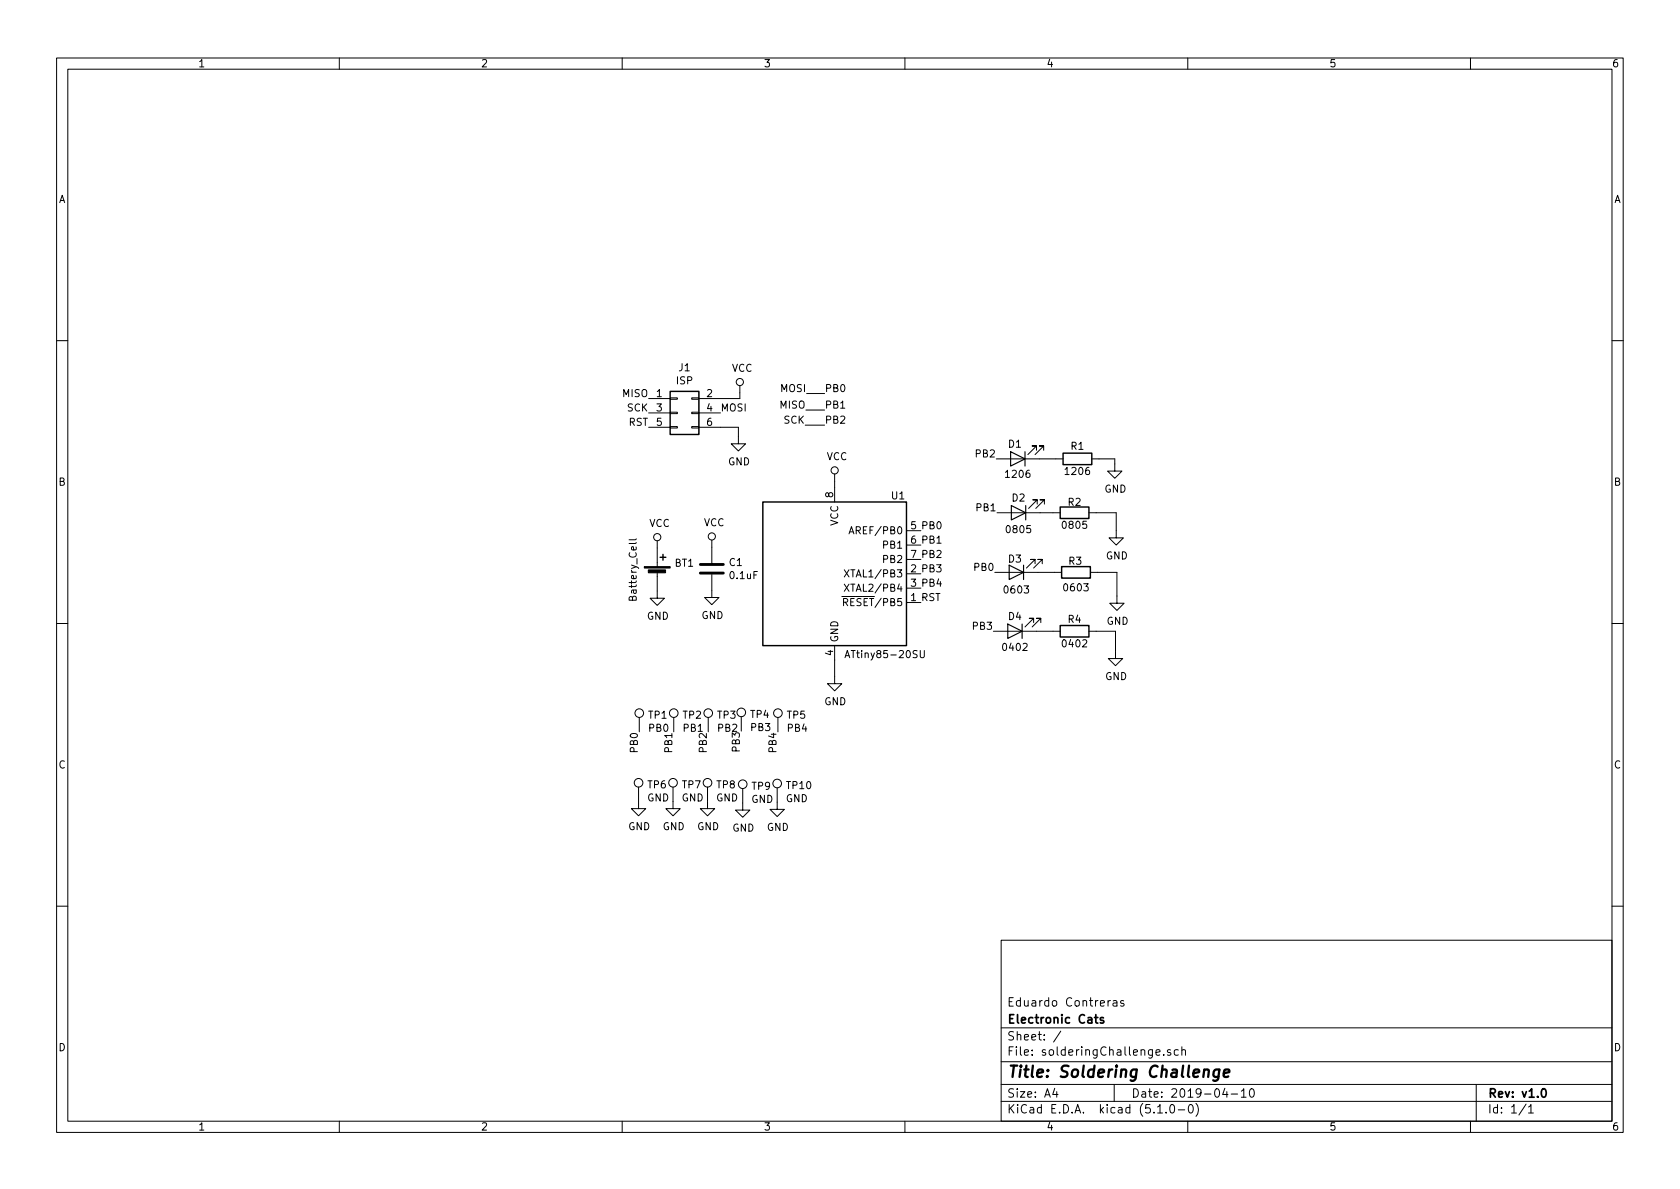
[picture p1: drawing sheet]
EESchema Schematic File Version 4
LIBS:solderingChallenge-cache
EELAYER 29 0
EELAYER END
$Descr A4 11693 8268
encoding utf-8
Sheet 1 1
Title "Soldering Challenge"
Date "2019-04-10"
Rev "v1.0"
Comp "Electronic Cats"
Comment1 "Eduardo Contreras"
Comment2 ""
Comment3 ""
Comment4 ""
$EndDescr
$Comp
L MCU_Microchip_ATtiny:ATtiny85-20SU U1
U 1 1
P 5810 3985
F 0 "U1" H 6305 4530 50  0000 R CNN
F 1 "ATtiny85-20SU" H 6450 3425 50  0000 R CNN
F 2 "Package_SO:SOIJ-8_5.3x5.3mm_P1.27mm" H 5810 3985 50  0001 C CIN
F 3 "http://ww1.microchip.com/downloads/en/DeviceDoc/atmel-2586-avr-8-bit-microcontroller-attiny25-attiny45-attiny85_datasheet.pdf" H 5810 3985 50  0001 C CNN
F 4 "ATTINY85-20SUR" H 5810 3985 50  0001 C CNN "manf#"
	1    5810 3985
	1    0    0    -1  
$EndComp
$Comp
L power:VCC #PWR0101
U 1 1
P 5810 3340
F 0 "#PWR0101" H 5810 3190 50  0001 C CNN
F 1 "VCC" H 5827 3513 50  0000 C CNN
F 2 "" H 5810 3340 50  0001 C CNN
F 3 "" H 5810 3340 50  0001 C CNN
	1    5810 3340
	1    0    0    -1  
$EndComp
Wire Wire Line
	5810 3385 5810 3340
$Comp
L power:GND #PWR0102
U 1 1
P 5810 4700
F 0 "#PWR0102" H 5810 4450 50  0001 C CNN
F 1 "GND" H 5815 4527 50  0000 C CNN
F 2 "" H 5810 4700 50  0001 C CNN
F 3 "" H 5810 4700 50  0001 C CNN
	1    5810 4700
	1    0    0    -1  
$EndComp
Wire Wire Line
	5810 4700 5810 4585
Text Label 6410 4185 0    50   ~ 6
RST
Text Label 6410 3685 0    50   ~ 6
PB0
Text Label 6410 3785 0    50   ~ 6
PB1
Text Label 6410 3885 0    50   ~ 6
PB2
Text Label 6410 3985 0    50   ~ 6
PB3
Text Label 6410 4085 0    50   ~ 6
PB4
$Comp
L Device:LED D1
U 1 1
P 7085 3185
F 0 "D1" H 7105 3085 50  0000 C CNN
F 1 "1206" H 7085 3295 50  0000 C CNN
F 2 "LED_SMD:LED_1206_3216Metric_Pad1.42x1.75mm_HandSolder" H 7085 3185 50  0001 C CNN
F 3 "~" H 7085 3185 50  0001 C CNN
	1    7085 3185
	-1   0    0    1   
$EndComp
$Comp
L Device:R R1
U 1 1
P 7500 3185
F 0 "R1" V 7410 3185 50  0000 C CNN
F 1 "1206" V 7585 3185 50  0000 C CNN
F 2 "Resistor_SMD:R_1206_3216Metric_Pad1.42x1.75mm_HandSolder" V 7430 3185 50  0001 C CNN
F 3 "~" H 7500 3185 50  0001 C CNN
	1    7500 3185
	0    1    1    0   
$EndComp
$Comp
L Device:LED D2
U 1 1
P 7090 3560
F 0 "D2" H 7090 3460 50  0000 C CNN
F 1 "0805" H 7090 3680 50  0000 C CNN
F 2 "LED_SMD:LED_0805_2012Metric_Pad1.15x1.40mm_HandSolder" H 7090 3560 50  0001 C CNN
F 3 "~" H 7090 3560 50  0001 C CNN
	1    7090 3560
	-1   0    0    1   
$EndComp
$Comp
L Device:R R2
U 1 1
P 7480 3560
F 0 "R2" V 7405 3560 50  0000 C CNN
F 1 "0805" V 7565 3560 50  0000 C CNN
F 2 "Resistor_SMD:R_0805_2012Metric_Pad1.15x1.40mm_HandSolder" V 7410 3560 50  0001 C CNN
F 3 "~" H 7480 3560 50  0001 C CNN
	1    7480 3560
	0    1    1    0   
$EndComp
Wire Wire Line
	7240 3560 7330 3560
Wire Wire Line
	7235 3185 7350 3185
$Comp
L Device:LED D3
U 1 1
P 7075 3975
F 0 "D3" H 7085 3885 50  0000 C CNN
F 1 "0603" H 7075 4100 50  0000 C CNN
F 2 "LED_SMD:LED_0603_1608Metric_Pad1.05x0.95mm_HandSolder" H 7075 3975 50  0001 C CNN
F 3 "~" H 7075 3975 50  0001 C CNN
	1    7075 3975
	-1   0    0    1   
$EndComp
$Comp
L Device:R R3
U 1 1
P 7490 3975
F 0 "R3" V 7410 3970 50  0000 C CNN
F 1 "0603" V 7595 3975 50  0000 C CNN
F 2 "Resistor_SMD:R_0603_1608Metric_Pad1.05x0.95mm_HandSolder" V 7420 3975 50  0001 C CNN
F 3 "~" H 7490 3975 50  0001 C CNN
	1    7490 3975
	0    1    1    0   
$EndComp
Wire Wire Line
	7225 3975 7340 3975
$Comp
L Device:LED D4
U 1 1
P 7065 4385
F 0 "D4" H 7065 4285 50  0000 C CNN
F 1 "0402" H 7065 4500 50  0000 C CNN
F 2 "LED_SMD:LED_0402_1005Metric" H 7065 4385 50  0001 C CNN
F 3 "~" H 7065 4385 50  0001 C CNN
	1    7065 4385
	-1   0    0    1   
$EndComp
$Comp
L Device:R R4
U 1 1
P 7480 4385
F 0 "R4" V 7395 4385 50  0000 C CNN
F 1 "0402" V 7565 4385 50  0000 C CNN
F 2 "Resistor_SMD:R_0402_1005Metric" V 7410 4385 50  0001 C CNN
F 3 "~" H 7480 4385 50  0001 C CNN
	1    7480 4385
	0    1    1    0   
$EndComp
Wire Wire Line
	7215 4385 7330 4385
Text Label 6925 3975 2    50   ~ 6
PB0
Text Label 6940 3560 2    50   ~ 6
PB1
Text Label 6935 3185 2    50   ~ 6
PB2
Text Label 6915 4385 2    50   ~ 6
PB3
Wire Wire Line
	7765 4525 7765 4385
Wire Wire Line
	7765 4385 7630 4385
$Comp
L power:GND #PWR0108
U 1 1
P 4955 4100
F 0 "#PWR0108" H 4955 3850 50  0001 C CNN
F 1 "GND" H 4960 3927 50  0000 C CNN
F 2 "" H 4955 4100 50  0001 C CNN
F 3 "" H 4955 4100 50  0001 C CNN
	1    4955 4100
	1    0    0    -1  
$EndComp
$Comp
L power:VCC #PWR0109
U 1 1
P 4955 3800
F 0 "#PWR0109" H 4955 3650 50  0001 C CNN
F 1 "VCC" H 4972 3973 50  0000 C CNN
F 2 "" H 4955 3800 50  0001 C CNN
F 3 "" H 4955 3800 50  0001 C CNN
	1    4955 3800
	1    0    0    -1  
$EndComp
$Comp
L Device:C C1
U 1 1
P 4955 3950
F 0 "C1" H 5070 3996 50  0000 L CNN
F 1 "0.1uF" H 5070 3905 50  0000 L CNN
F 2 "Capacitor_SMD:C_0805_2012Metric_Pad1.15x1.40mm_HandSolder" H 4993 3800 50  0001 C CNN
F 3 "~" H 4955 3950 50  0001 C CNN
	1    4955 3950
	1    0    0    -1  
$EndComp
$Comp
L Device:Battery_Cell BT1
U 1 1
P 4575 4005
F 0 "BT1" H 4693 4101 50  0000 L CNN
F 1 "Battery_Cell" V 4405 3825 50  0000 L CNN
F 2 "Connectors_EC:79523141" V 4575 4065 50  0001 C CNN
F 3 "https://katalog.we-online.de/em/datasheet/79523141.pdf" V 4575 4065 50  0001 C CNN
	1    4575 4005
	1    0    0    -1  
$EndComp
$Comp
L power:VCC #PWR0110
U 1 1
P 4575 3805
F 0 "#PWR0110" H 4575 3655 50  0001 C CNN
F 1 "VCC" H 4592 3978 50  0000 C CNN
F 2 "" H 4575 3805 50  0001 C CNN
F 3 "" H 4575 3805 50  0001 C CNN
	1    4575 3805
	1    0    0    -1  
$EndComp
$Comp
L power:GND #PWR0111
U 1 1
P 4575 4105
F 0 "#PWR0111" H 4575 3855 50  0001 C CNN
F 1 "GND" H 4580 3932 50  0000 C CNN
F 2 "" H 4575 4105 50  0001 C CNN
F 3 "" H 4575 4105 50  0001 C CNN
	1    4575 4105
	1    0    0    -1  
$EndComp
Text Label 4515 2765 2    50   ~ 6
MISO
Text Label 4515 2865 2    50   ~ 6
SCK
Text Label 4515 2965 2    50   ~ 6
RST
$Comp
L power:VCC #PWR0112
U 1 1
P 5150 2725
F 0 "#PWR0112" H 5150 2575 50  0001 C CNN
F 1 "VCC" H 5167 2898 50  0000 C CNN
F 2 "" H 5150 2725 50  0001 C CNN
F 3 "" H 5150 2725 50  0001 C CNN
	1    5150 2725
	1    0    0    -1  
$EndComp
Wire Wire Line
	5150 2725 5150 2765
$Comp
L power:GND #PWR0113
U 1 1
P 5140 3030
F 0 "#PWR0113" H 5140 2780 50  0001 C CNN
F 1 "GND" H 5145 2857 50  0000 C CNN
F 2 "" H 5140 3030 50  0001 C CNN
F 3 "" H 5140 3030 50  0001 C CNN
	1    5140 3030
	1    0    0    -1  
$EndComp
Wire Wire Line
	5140 3030 5140 2965
Text Label 5015 2865 0    50   ~ 6
MOSI
Text Label 5610 2845 2    50   ~ 6
MISO
Text Label 5605 2950 2    50   ~ 6
SCK
Text Label 5615 2730 2    50   ~ 6
MOSI
$Comp
L Connector_Generic:Conn_02x03_Odd_Even J1
U 1 1
P 4715 2865
F 0 "J1" H 4765 3182 50  0000 C CNN
F 1 "ISP" H 4765 3091 50  0000 C CNN
F 2 "Connector_PinHeader_2.54mm:PinHeader_2x03_P2.54mm_Vertical" H 4765 3090 50  0001 C CNN
F 3 "~" H 4715 2865 50  0001 C CNN
	1    4715 2865
	1    0    0    -1  
$EndComp
Wire Wire Line
	5015 2765 5150 2765
Wire Wire Line
	5015 2965 5140 2965
Text Label 5740 2845 0    50   ~ 6
PB1
Wire Wire Line
	5740 2845 5610 2845
Text Label 5740 2950 0    50   ~ 6
PB2
Wire Wire Line
	5740 2950 5605 2950
Text Label 5740 2730 0    50   ~ 6
PB0
Wire Wire Line
	5615 2730 5740 2730
$Comp
L power:GND #PWR0106
U 1 1
P 7765 4525
F 0 "#PWR0106" H 7765 4275 50  0001 C CNN
F 1 "GND" H 7770 4352 50  0000 C CNN
F 2 "" H 7765 4525 50  0001 C CNN
F 3 "" H 7765 4525 50  0001 C CNN
	1    7765 4525
	1    0    0    -1  
$EndComp
Wire Wire Line
	7760 3185 7650 3185
Wire Wire Line
	7630 3560 7770 3560
Wire Wire Line
	7775 3975 7640 3975
Wire Wire Line
	7775 4140 7775 3975
$Comp
L power:GND #PWR0105
U 1 1
P 7775 4140
F 0 "#PWR0105" H 7775 3890 50  0001 C CNN
F 1 "GND" H 7780 3967 50  0000 C CNN
F 2 "" H 7775 4140 50  0001 C CNN
F 3 "" H 7775 4140 50  0001 C CNN
	1    7775 4140
	1    0    0    -1  
$EndComp
$Comp
L power:GND #PWR0104
U 1 1
P 7770 3685
F 0 "#PWR0104" H 7770 3435 50  0001 C CNN
F 1 "GND" H 7775 3512 50  0000 C CNN
F 2 "" H 7770 3685 50  0001 C CNN
F 3 "" H 7770 3685 50  0001 C CNN
	1    7770 3685
	1    0    0    -1  
$EndComp
Wire Wire Line
	7770 3560 7770 3685
Wire Wire Line
	7760 3220 7760 3185
$Comp
L power:GND #PWR0103
U 1 1
P 7760 3220
F 0 "#PWR0103" H 7760 2970 50  0001 C CNN
F 1 "GND" H 7765 3047 50  0000 C CNN
F 2 "" H 7760 3220 50  0001 C CNN
F 3 "" H 7760 3220 50  0001 C CNN
	1    7760 3220
	1    0    0    -1  
$EndComp
$Comp
L Connector:TestPoint TP1
U 1 1
P 4450 5085
F 0 "TP1" H 4508 5203 50  0000 L CNN
F 1 "PB0" H 4508 5112 50  0000 L CNN
F 2 "Connectors_EC:TestPoint_Pad_1.0x1.0mm" H 4650 5085 50  0001 C CNN
F 3 "~" H 4650 5085 50  0001 C CNN
	1    4450 5085
	1    0    0    -1  
$EndComp
$Comp
L Connector:TestPoint TP2
U 1 1
P 4690 5085
F 0 "TP2" H 4748 5203 50  0000 L CNN
F 1 "PB1" H 4748 5112 50  0000 L CNN
F 2 "Connectors_EC:TestPoint_Pad_1.0x1.0mm" H 4890 5085 50  0001 C CNN
F 3 "~" H 4890 5085 50  0001 C CNN
	1    4690 5085
	1    0    0    -1  
$EndComp
$Comp
L Connector:TestPoint TP3
U 1 1
P 4930 5085
F 0 "TP3" H 4988 5203 50  0000 L CNN
F 1 "PB2" H 4988 5112 50  0000 L CNN
F 2 "Connectors_EC:TestPoint_Pad_1.0x1.0mm" H 5130 5085 50  0001 C CNN
F 3 "~" H 5130 5085 50  0001 C CNN
	1    4930 5085
	1    0    0    -1  
$EndComp
$Comp
L Connector:TestPoint TP4
U 1 1
P 5160 5080
F 0 "TP4" H 5218 5198 50  0000 L CNN
F 1 "PB3" H 5218 5107 50  0000 L CNN
F 2 "Connectors_EC:TestPoint_Pad_1.0x1.0mm" H 5360 5080 50  0001 C CNN
F 3 "~" H 5360 5080 50  0001 C CNN
	1    5160 5080
	1    0    0    -1  
$EndComp
$Comp
L Connector:TestPoint TP5
U 1 1
P 5415 5085
F 0 "TP5" H 5473 5203 50  0000 L CNN
F 1 "PB4" H 5473 5112 50  0000 L CNN
F 2 "Connectors_EC:TestPoint_Pad_1.0x1.0mm" H 5615 5085 50  0001 C CNN
F 3 "~" H 5615 5085 50  0001 C CNN
	1    5415 5085
	1    0    0    -1  
$EndComp
$Comp
L Connector:TestPoint TP6
U 1 1
P 4445 5570
F 0 "TP6" H 4503 5688 50  0000 L CNN
F 1 "GND" H 4503 5597 50  0000 L CNN
F 2 "Connectors_EC:TestPoint_Pad_1.0x1.0mm" H 4645 5570 50  0001 C CNN
F 3 "~" H 4645 5570 50  0001 C CNN
	1    4445 5570
	1    0    0    -1  
$EndComp
$Comp
L Connector:TestPoint TP7
U 1 1
P 4685 5570
F 0 "TP7" H 4743 5688 50  0000 L CNN
F 1 "GND" H 4743 5597 50  0000 L CNN
F 2 "Connectors_EC:TestPoint_Pad_1.0x1.0mm" H 4885 5570 50  0001 C CNN
F 3 "~" H 4885 5570 50  0001 C CNN
	1    4685 5570
	1    0    0    -1  
$EndComp
$Comp
L Connector:TestPoint TP8
U 1 1
P 4925 5570
F 0 "TP8" H 4983 5688 50  0000 L CNN
F 1 "GND" H 4983 5597 50  0000 L CNN
F 2 "Connectors_EC:TestPoint_Pad_1.0x1.0mm" H 5125 5570 50  0001 C CNN
F 3 "~" H 5125 5570 50  0001 C CNN
	1    4925 5570
	1    0    0    -1  
$EndComp
$Comp
L Connector:TestPoint TP9
U 1 1
P 5170 5580
F 0 "TP9" H 5228 5698 50  0000 L CNN
F 1 "GND" H 5228 5607 50  0000 L CNN
F 2 "Connectors_EC:TestPoint_Pad_1.0x1.0mm" H 5370 5580 50  0001 C CNN
F 3 "~" H 5370 5580 50  0001 C CNN
	1    5170 5580
	1    0    0    -1  
$EndComp
$Comp
L Connector:TestPoint TP10
U 1 1
P 5410 5575
F 0 "TP10" H 5468 5693 50  0000 L CNN
F 1 "GND" H 5468 5602 50  0000 L CNN
F 2 "Connectors_EC:TestPoint_Pad_1.0x1.0mm" H 5610 5575 50  0001 C CNN
F 3 "~" H 5610 5575 50  0001 C CNN
	1    5410 5575
	1    0    0    -1  
$EndComp
$Comp
L power:GND #PWR0114
U 1 1
P 4445 5570
F 0 "#PWR0114" H 4445 5320 50  0001 C CNN
F 1 "GND" H 4450 5397 50  0000 C CNN
F 2 "" H 4445 5570 50  0001 C CNN
F 3 "" H 4445 5570 50  0001 C CNN
	1    4445 5570
	1    0    0    -1  
$EndComp
$Comp
L power:GND #PWR0115
U 1 1
P 4685 5570
F 0 "#PWR0115" H 4685 5320 50  0001 C CNN
F 1 "GND" H 4690 5397 50  0000 C CNN
F 2 "" H 4685 5570 50  0001 C CNN
F 3 "" H 4685 5570 50  0001 C CNN
	1    4685 5570
	1    0    0    -1  
$EndComp
$Comp
L power:GND #PWR0116
U 1 1
P 4925 5570
F 0 "#PWR0116" H 4925 5320 50  0001 C CNN
F 1 "GND" H 4930 5397 50  0000 C CNN
F 2 "" H 4925 5570 50  0001 C CNN
F 3 "" H 4925 5570 50  0001 C CNN
	1    4925 5570
	1    0    0    -1  
$EndComp
$Comp
L power:GND #PWR0117
U 1 1
P 5170 5580
F 0 "#PWR0117" H 5170 5330 50  0001 C CNN
F 1 "GND" H 5175 5407 50  0000 C CNN
F 2 "" H 5170 5580 50  0001 C CNN
F 3 "" H 5170 5580 50  0001 C CNN
	1    5170 5580
	1    0    0    -1  
$EndComp
$Comp
L power:GND #PWR0118
U 1 1
P 5410 5575
F 0 "#PWR0118" H 5410 5325 50  0001 C CNN
F 1 "GND" H 5415 5402 50  0000 C CNN
F 2 "" H 5410 5575 50  0001 C CNN
F 3 "" H 5410 5575 50  0001 C CNN
	1    5410 5575
	1    0    0    -1  
$EndComp
Text Label 4450 5085 3    50   ~ 6
PB0
Text Label 4690 5085 3    50   ~ 6
PB1
Text Label 4930 5085 3    50   ~ 6
PB2
Text Label 5160 5080 3    50   ~ 6
PB3
Text Label 5415 5085 3    50   ~ 6
PB4
$EndSCHEMATC
